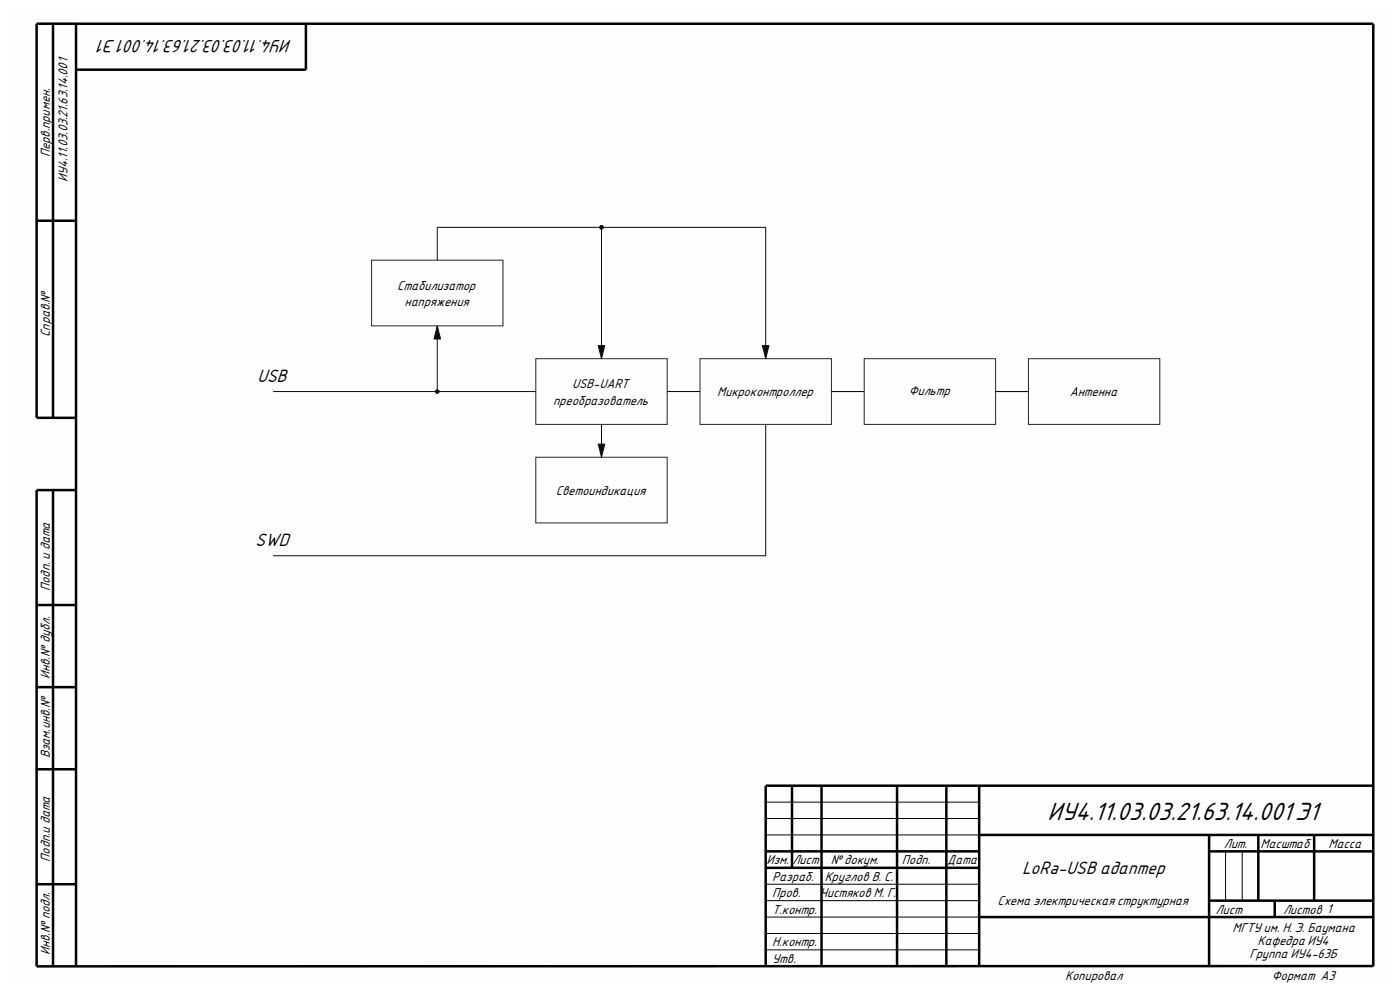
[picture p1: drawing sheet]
<svg xmlns="http://www.w3.org/2000/svg" width="297mm" height="210mm" viewBox="0 0 297 210" stroke-linecap="round" stroke-linejoin="round" font-family="sans-serif">
<path d="M2.2 1.5h292.6v207h-292.6z" fill-rule="evenodd" fill="#fefefe"/>
<g fill="none" stroke="#000" stroke-width=".53">
<path d="M11.3 5v83.6M16.1 5v200M64.9 5v9.8h-48.8M7.8 46.8h8.3M16.1 88.6h-8.3v-83.6h283.5v200M11.3 104v101M16.1 104h-8.3v101l283.5-.1M7.8 128.3h8.3M7.8 145.8h8.3M7.8 163.2h8.3M168 166.7v17.4M174.3 166.7v38.3"/>
<path d="M190.3 166.7v38.3M200.8 166.7v38.3M207.7 166.7v38.2M207.7 177.1h83.6M256.5 177.1v27.9M267 177.1v14M278.8 177.1v14M291.3 166.7h-128.9v38.3M7.8 187.6h8.3M162.4 184.1h45.3M162.4 180.6h45.3M207.7 194.5h83.6"/>
<path d="M256.5 180.6h34.8M256.5 191.1h34.8M270.4 191.1v3.4"/>
</g>
<g fill="none" stroke="#000" stroke-width=".21">
<path d="M127.6 90v7M141.5 83.1h7M211.2 83.1h7M162.4 177.1h45.3M162.4 170.2h45.3M162.4 173.6h45.3M162.4 198h45.3M162.4 191.1h45.3M162.4 194.5h45.3M162.4 187.6h45.3M260 180.6v10.5M263.5 180.6v10.5"/>
<path d="M162.4 201.5h45.3"/>
</g>
<path d="M78.8 55.2h27.9v13.9h-27.9zM113.7 76.1h27.8v13.9h-27.8zM148.5 76.1h27.9v13.9h-27.9zM183.3 76.1h27.9v13.9h-27.9zM218.2 76.1h27.9v13.9h-27.9zM113.7 97h27.8v13.9h-27.8z" fill="none" stroke="#262626" stroke-width=".21"/>
<path d="M92.8 69.1l.7 2.8h-1.4z" fill="#0e0e0e"/>
<path d="M92.8 69.1l.7 2.8h-1.4z" fill="none" stroke="#0e0e0e" stroke-width=".21"/>
<path d="M126.9 73.3h1.4l-.7 2.8z" fill="#0e0e0e"/>
<path d="M126.9 73.3h1.4l-.7 2.8z" fill="none" stroke="#0e0e0e" stroke-width=".21"/>
<path d="M126.9 94.2h1.4l-.7 2.8z" fill="#0e0e0e"/>
<path d="M126.9 94.2h1.4l-.7 2.8z" fill="none" stroke="#0e0e0e" stroke-width=".21"/>
<path d="M161.7 73.3h1.4l-.7 2.8z" fill="#0e0e0e"/>
<path d="M92.8 69.1v14M161.7 73.3h1.4l-.7 2.8zM162.4 90v27.9h-104.5" fill="none" stroke="#0e0e0e" stroke-width=".21"/>
<path d="M176.4 83.1h6.9" fill="none" stroke="#000" stroke-width=".21"/>
<circle cx="92.8" cy="83.1" r=".35" fill="#0e0e0e"/>
<g fill="none" stroke="#0e0e0e" stroke-width=".21">
<path d="M57.9 83.1h55.8"/>
<circle cx="92.8" cy="83.1" r=".35"/>
</g>
<circle cx="92.8" cy="83.1" r=".35" fill="#0e0e0e"/>
<g fill="none" stroke="#0e0e0e" stroke-width=".21">
<path d="M92.8 55.2v-7h69.6v27.9"/>
<circle cx="92.8" cy="83.1" r=".35"/>
</g>
<circle cx="127.6" cy="48.2" r=".35" fill="#0e0e0e"/>
<g fill="none" stroke="#0e0e0e" stroke-width=".21">
<path d="M127.6 48.2v27.9"/>
<circle cx="127.6" cy="48.2" r=".35"/>
</g>
<circle cx="127.6" cy="48.2" r=".35" fill="#0e0e0e"/>
<circle cx="127.6" cy="48.2" r=".35" fill="none" stroke="#0e0e0e" stroke-width=".21"/>
<text font-size="5.4" x="222.2" y="173.9">ИУ4.11.03.03.21.63.14.001 Э1</text>
<g font-size="3.8">
<text x="61.9" y="8.5" transform="rotate(-180 61.9 8.5)">ИУ4.11.03.03.21.63.14.001 Э1</text>
<text x="54.5" y="81">USB</text>
<text x="54.1" y="115.8">SWD</text>
<text x="216.8" y="185.5">LoRa-USB адаптер</text>
</g>
<g font-size="2.8">
<text x="10.5" y="33.3" transform="rotate(-90 10.5 33.3)">Перв.примен.</text>
<text x="14.4" y="38.7" transform="rotate(-90 14.4 38.7)">ИУ4.11.03.03.21.63.14.001</text>
<text x="84.3" y="61.4">Стабилизатор</text>
<text x="85.8" y="64.9">напряжения</text>
<text x="10.5" y="71.5" transform="rotate(-90 10.5 71.5)">Справ.№</text>
<text x="121.4" y="82.3">USB-UART</text>
<text x="192.8" y="83.7">Фильтр</text>
<text x="117.3" y="85.8">преобразователь</text>
<text x="152.1" y="84.1">Микроконтроллер</text>
<text x="226.9" y="84.1">Антенна</text>
<text x="117.9" y="105">Светоиндикация</text>
<text x="10.5" y="125.3" transform="rotate(-90 10.5 125.3)">Подп. и дата</text>
<text x="10.5" y="144" transform="rotate(-90 10.5 144)">Инв.№ дубл.</text>
<text x="10.5" y="160.9" transform="rotate(-90 10.5 160.9)">Взам.инв.№</text>
<text x="259.6" y="179.9">Лит.</text>
<text x="267.4" y="179.9">Масштаб</text>
<text x="281.9" y="179.9">Масса</text>
<text x="10.5" y="182.8" transform="rotate(-90 10.5 182.8)">Подп.и дата</text>
<text x="162.6" y="183.3">Изм.</text>
<text x="168.1" y="183.3">Лист</text>
<text x="176.2" y="183.3">№ докум.</text>
<text x="191.4" y="183.3">Подп.</text>
<text x="201" y="183.3">Дата</text>
<text x="163.8" y="186.9">Разраб.</text>
<text x="163.8" y="190.3">Пров.</text>
<text x="173.9" y="190.4">Чистяков М. Г.</text>
<text x="175" y="186.9">Круглов В. С.</text>
<text x="163.8" y="193.8">Т.контр.</text>
<text x="211.6" y="192.1">Схема электрическая структурная</text>
<text x="257.9" y="193.8">Лист</text>
<text x="261.5" y="197.7">МГТУ им. Н. Э. Баумана</text>
<text x="272.2" y="193.8">Листов 1</text>
<text x="10.5" y="202.6" transform="rotate(-90 10.5 202.6)">Инв.№ подл.</text>
<text x="163.8" y="200.8">Н.контр.</text>
<text x="265.1" y="203.2">Группа ИУ4-63Б</text>
<text x="266.8" y="200.4">Кафедра ИУ4</text>
<text x="163.8" y="204.3">Утв.</text>
<text x="226" y="207.9">Копировал</text>
<text x="269.8" y="207.9">Формат A3</text>
</g>
</svg>
